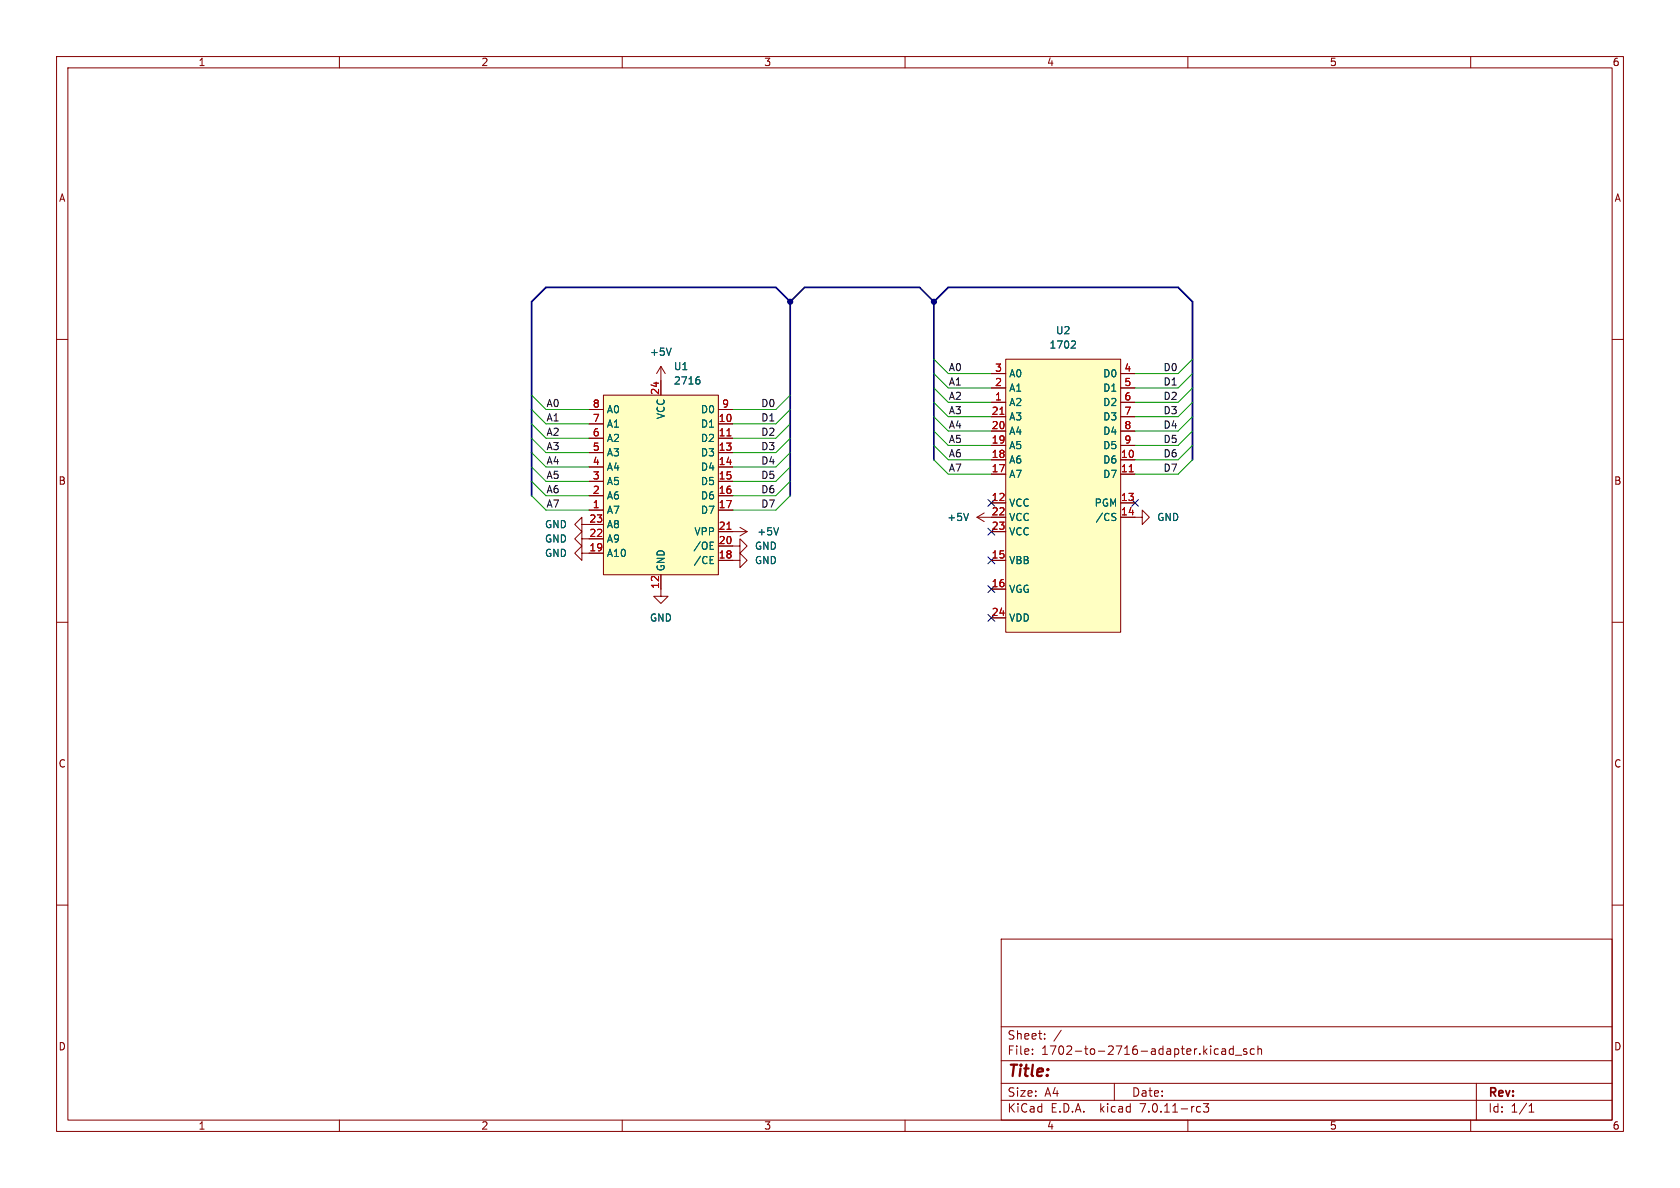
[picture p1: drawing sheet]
<svg xmlns="http://www.w3.org/2000/svg" width="297mm" height="210mm" viewBox="0 0 297 210" stroke-linecap="round" stroke-linejoin="round" font-family="sans-serif">
<g fill="none" stroke="#840000" stroke-width=".18">
<path d="M10 10h277v190h-277zM12 12h273v186h-273zM60 10v2M110 10v2M160 10v2M210 10v2M260 10v2M10 60h2M285 60h2M104.1 74.9h2.6M104.1 77.5h2.6M104.1 72.4h2.6"/>
<path d="M106.7 69.9h20.3v31.7h-20.3zM116.8 64.8l-.7 1.2M116.8 64.8v5.1M116.8 64.8l.8 1.2M127 74.9h2.5M127 77.5h2.5M127 72.4h2.5M175.3 71.1h2.5M175.3 78.7h2.5M175.3 68.6h2.5M175.3 76.2h2.5M175.3 73.7h2.5"/>
<path d="M175.3 66h2.5M177.8 63.5h20.3v48.3h-20.3zM198.1 71.1h2.6M198.1 78.7h2.6M198.1 68.6h2.6M198.1 76.2h2.6M198.1 73.7h2.6M198.1 66h2.6M102.9 95.3v-1.3l-1.3 1.3 1.3 1.2v-1.2h3.8M102.9 92.7v-1.3l-1.3 1.3 1.3 1.3v-1.3h3.8M102.9 97.8v-1.3l-1.3 1.3 1.3 1.3v-1.3h3.8M104.1 90.2h2.6"/>
<path d="M104.1 80h2.6M104.1 82.6h2.6M104.1 85.1h2.6M104.1 87.6h2.6M127 99.1h3.8v-1.3l1.3 1.3-1.3 1.2v-1.2M127 96.5h3.8v-1.2l1.3 1.2-1.3 1.3v-1.3M127 94h5.1M127 90.2h2.5M127 80h2.5M127 82.6h2.5M127 85.1h2.5M127 87.6h2.5"/>
<path d="M130.8 93.2l1.3 .8M132.1 94l-1.3 .7M172.7 91.4h5.1M172.7 91.4l1.3 .8M174 90.7l-1.3 .7M175.3 94h2.5M175.3 81.3h2.5M175.3 83.8h2.5M175.3 88.9h2.5M175.3 99.1h2.5M198.1 91.4h3.8v-1.2l1.3 1.2-1.3 1.3v-1.3M198.1 81.3h2.6"/>
<path d="M198.1 83.8h2.6M198.1 88.9h2.6M10 110h2M116.8 101.6v3.8h1.3l-1.3 1.3-1.2-1.3h1.2M175.3 104.1h2.5M175.3 109.2h2.5M285 110h2M10 160h2M285 160h2M177 166h108v32h-108zM60 198v2M110 198v2"/>
<path d="M160 198v2M177 194.5h108M177 191.5h108M177 187.5h108M177 181.5h108M182.5 186.3v.1M182.5 185.5v.1M184.7 183.6v.1M184.7 182.8v.1M187.6 182.1l-1.3 2M197 191.5v3M210 198v2"/>
<path d="M211.8 195.6l.4 .1M212.2 196.5l-.4 .1M212.7 195.1h1l-.5 .6 .4 .1v.7l-.2 .1h-.4l-.3-.1M214.7 186.3l.3 .1 .4-.1M215.4 185.5l-.4-.1-.3 .1M216 185.5h.6l.1 .9M216.7 185.8h-.5a.29 .29 0 0 0-.2 .3 .29 .29 0 0 0 .2 .3l.5-.1M218 185.5l-.4-.1-.3 .3v.4l.2 .2h.5M218 184.9v1.5M218.4 186.5h1.1M220.4 185.5l-.4-.1-.2 .2 .1 .2 .5 .2v.3h-.6M221.7 185.5l-.4-.1-.3 .3v.4l.2 .2h.5"/>
<path d="M222.4 185.5l.2-.1 .4 .1v.9M222.4 184.9v1.5M260 198v2M261 191.5v6.5M270.3 196.6h.9M270.3 195.5l.4-.4v1.5"/>
</g>
<g fill="none" stroke="#006464" stroke-width=".18">
<path d="M118.7 61.5l-.5 1.3M123.4 66.6h.2M123.5 67.1l.2 .2v.3l-.2 .3M189.9 60.3l.2 .2v.3l-.7 .7h.7M125.5 99h.5M125.5 99.6h.6M125.5 98.4h.6M125.5 97.1h.6M125.5 95.8h.6M137.6 93.3l-.4 1.3M171.2 90.7l-.4 1.3M196.8 90.7l.5 .1"/>
<path d="M197 91.4l.3 .3-.3 .3"/>
</g>
<g fill="#ffffc2" stroke="#ffffc2" stroke-width=".18">
<path d="M177.8 63.5h20.3v48.3h-20.3z"/>
<path d="M106.7 69.9h20.3v31.7h-20.3z"/>
</g>
<path d="M128.5 77.1h.7M176.8 73.2h.7M128.5 93.6h.7M199.6 83.4h.8" fill="none" stroke="#a90000" stroke-width=".18"/>
<path d="M139.7 53.3l-2.5-2.5h-40.7l-2.5 2.5v34.3M139.7 53.3v34.3M139.7 53.3l2.5-2.5h20.4l2.5 2.5M165.1 53.3l2.5-2.5h40.7l2.5 2.5v28M165.1 53.3v28" fill="none" stroke="#000084" stroke-width=".3"/>
<g fill="none" stroke="#009600" stroke-width=".18">
<path d="M94 77.5l2.5 2.5h7.6M94 72.4l2.5 2.5h7.6M94 69.9l2.5 2.5h7.6M94 74.9l2.5 2.6h7.6M139.7 77.5l-2.5 2.5h-7.7M139.7 72.4l-2.5 2.5h-7.7M139.7 69.9l-2.5 2.5h-7.7M139.7 74.9l-2.5 2.6h-7.7M165.1 76.2l2.5 2.5h7.7M165.1 78.7l2.5 2.6h7.7M165.1 71.1l2.5 2.6h7.7M165.1 73.7l2.5 2.5h7.7"/>
<path d="M165.1 68.6l2.5 2.5h7.7M165.1 66l2.5 2.6h7.7M165.1 63.5l2.5 2.5h7.7M210.8 76.2l-2.5 2.5h-7.6M210.8 78.7l-2.5 2.6h-7.6M210.8 71.1l-2.5 2.6h-7.6M210.8 73.7l-2.5 2.5h-7.6M210.8 68.6l-2.5 2.5h-7.6M210.8 66l-2.5 2.6h-7.6M210.8 63.5l-2.5 2.5h-7.6M94 80l2.5 2.6h7.6M94 87.6l2.5 2.6h7.6"/>
<path d="M94 82.6l2.5 2.5h7.6M94 85.1l2.5 2.5h7.6M139.7 80l-2.5 2.6h-7.7M139.7 87.6l-2.5 2.6h-7.7M139.7 82.6l-2.5 2.5h-7.7M139.7 85.1l-2.5 2.5h-7.7M165.1 81.3l2.5 2.5h7.7M210.8 81.3l-2.5 2.5h-7.6"/>
</g>
<path d="M174.7 98.5l1.2 1.2M174.7 88.3l1.2 1.2M174.7 93.4l1.2 1.2M175.9 98.5l-1.2 1.2M175.9 88.3l-1.2 1.2M175.9 93.4l-1.2 1.2M200.1 88.3l1.2 1.2M201.3 88.3l-1.2 1.2M174.7 103.5l1.2 1.2M174.7 108.6l1.2 1.2M175.9 103.5l-1.2 1.2M175.9 108.6l-1.2 1.2" fill="none" stroke="#000084" stroke-width=".18"/>
<g fill="#000084" stroke="#000084" stroke-width=".18">
<circle cx="165.1" cy="53.3" r=".46"/>
<circle cx="139.7" cy="53.3" r=".46"/>
</g>
<text font-size="2.8" fill="#840000" x="178" y="190.9">Title:</text>
<g font-size="2.1" fill="#840000">
<text x="178" y="184">Sheet:</text>
<text x="178" y="186.7">File:</text>
<text x="184.1" y="186.7">1702-to-2716-adapter.kicad_sch</text>
<text x="178" y="196.9">KiCad</text>
<text x="178" y="194.1">Size:</text>
<text x="184.7" y="194.1">A4</text>
<text x="185.7" y="196.9">E.D.A.</text>
<text x="194.6" y="196.9">kicad</text>
<text x="200" y="194.1">Date:</text>
<text x="201.8" y="196.9">7.0.11-rc3</text>
<text x="263" y="194.3">Rev:</text>
<text x="263" y="196.9">Id:</text>
<text x="267.1" y="196.9">1/1</text>
</g>
<g font-size="1.8" fill="#840000">
<text x="35" y="11.9">1</text>
<text x="85" y="11.9">2</text>
<text x="135" y="11.9">3</text>
<text x="185" y="11.9">4</text>
<text x="235" y="11.9">5</text>
<text x="285" y="11.9">6</text>
<text x="10.3" y="35.9">A</text>
<text x="285.3" y="35.9">A</text>
<text x="10.3" y="85.9">B</text>
<text x="285.3" y="85.9">B</text>
<text x="10.3" y="135.9">C</text>
<text x="285.3" y="135.9">C</text>
<text x="10.3" y="185.9">D</text>
<text x="285.3" y="185.9">D</text>
<text x="35" y="199.9">1</text>
<text x="85" y="199.9">2</text>
<text x="135" y="199.9">3</text>
<text x="185" y="199.9">4</text>
<text x="235" y="199.9">5</text>
<text x="285" y="199.9">6</text>
</g>
<g font-size="1.8" fill="#006464">
<text x="186.6" y="59.3">U2</text>
<text x="114.8" y="63.1">+5V</text>
<text x="119" y="65.6">U1</text>
<text x="185.4" y="61.8">1702</text>
<text x="119" y="68.2">2716</text>
<text x="178.3" y="72">A2</text>
<text x="178.3" y="69.4">A1</text>
<text x="178.3" y="66.9">A0</text>
<text x="194.9" y="66.9">D0</text>
<text x="194.9" y="69.4">D1</text>
<text x="194.9" y="72">D2</text>
<text x="107.2" y="75.8">A1</text>
<text x="107.2" y="73.3">A0</text>
<text x="117.7" y="74.2" transform="rotate(-90 117.7 74.2)">VCC</text>
<text x="123.8" y="75.8">D1</text>
<text x="123.8" y="73.3">D0</text>
<text x="178.3" y="77.1">A4</text>
<text x="178.3" y="74.5">A3</text>
<text x="194.9" y="74.5">D3</text>
<text x="194.9" y="77.1">D4</text>
<text x="107.2" y="83.4">A4</text>
<text x="107.2" y="80.9">A3</text>
<text x="107.2" y="78.3">A2</text>
<text x="123.8" y="78.3">D2</text>
<text x="123.8" y="80.9">D3</text>
<text x="123.8" y="83.4">D4</text>
<text x="178.3" y="82.1">A6</text>
<text x="178.3" y="79.6">A5</text>
<text x="194.9" y="82.1">D6</text>
<text x="194.9" y="79.6">D5</text>
<text x="107.2" y="88.5">A6</text>
<text x="107.2" y="86">A5</text>
<text x="123.8" y="86">D5</text>
<text x="123.8" y="88.5">D6</text>
<text x="178.3" y="89.8">VCC</text>
<text x="178.3" y="84.7">A7</text>
<text x="193.4" y="89.8">PGM</text>
<text x="194.9" y="84.7">D7</text>
<text x="96.2" y="93.6">GND</text>
<text x="107.2" y="91">A7</text>
<text x="107.2" y="93.6">A8</text>
<text x="122.7" y="94.8">VPP</text>
<text x="123.8" y="91">D7</text>
<text x="133.8" y="94.8">+5V</text>
<text x="167.4" y="92.3">+5V</text>
<text x="178.3" y="92.3">VCC</text>
<text x="178.3" y="94.8">VCC</text>
<text x="193.6" y="92.3">/CS</text>
<text x="204.5" y="92.3">GND</text>
<text x="96.2" y="96.1">GND</text>
<text x="96.2" y="98.7">GND</text>
<text x="107.2" y="98.7">A10</text>
<text x="107.2" y="96.1">A9</text>
<text x="117.7" y="101.1" transform="rotate(-90 117.7 101.1)">GND</text>
<text x="122.5" y="97.4">/OE</text>
<text x="122.5" y="99.9">/CE</text>
<text x="133.4" y="99.9">GND</text>
<text x="133.4" y="97.4">GND</text>
<text x="178.3" y="99.9">VBB</text>
<text x="178.3" y="105">VGG</text>
<text x="114.8" y="110.1">GND</text>
<text x="178.3" y="110.1">VDD</text>
</g>
<g font-size="1.8" fill="#0f0f0f">
<text x="167.6" y="65.7">A0</text>
<text x="205.6" y="65.7">D0</text>
<text x="167.6" y="70.8">A2</text>
<text x="167.6" y="68.2">A1</text>
<text x="205.6" y="70.8">D2</text>
<text x="205.6" y="68.2">D1</text>
<text x="96.5" y="74.6">A1</text>
<text x="96.5" y="72">A0</text>
<text x="96.5" y="77.1">A2</text>
<text x="134.5" y="72">D0</text>
<text x="134.5" y="74.6">D1</text>
<text x="134.5" y="77.1">D2</text>
<text x="167.6" y="75.9">A4</text>
<text x="167.6" y="73.3">A3</text>
<text x="205.6" y="75.9">D4</text>
<text x="205.6" y="73.3">D3</text>
<text x="96.5" y="79.7">A3</text>
<text x="96.5" y="82.2">A4</text>
<text x="134.5" y="79.7">D3</text>
<text x="134.5" y="82.2">D4</text>
<text x="167.6" y="83.5">A7</text>
<text x="167.6" y="78.4">A5</text>
<text x="167.6" y="80.9">A6</text>
<text x="205.6" y="83.5">D7</text>
<text x="205.6" y="80.9">D6</text>
<text x="205.6" y="78.4">D5</text>
<text x="96.5" y="89.8">A7</text>
<text x="96.5" y="84.7">A5</text>
<text x="96.5" y="87.3">A6</text>
<text x="134.5" y="87.3">D6</text>
<text x="134.5" y="89.8">D7</text>
<text x="134.5" y="84.7">D5</text>
</g>
<g font-size="1.8" fill="#a90000">
<text x="175.8" y="65.8">3</text>
<text x="198.7" y="65.8">4</text>
<text x="116.6" y="69.9" transform="rotate(-90 116.6 69.9)">24</text>
<text x="175.8" y="70.9">1</text>
<text x="175.8" y="68.3">2</text>
<text x="198.7" y="68.3">5</text>
<text x="198.7" y="70.9">6</text>
<text x="104.7" y="77.2">6</text>
<text x="104.7" y="74.7">7</text>
<text x="104.7" y="72.1">8</text>
<text x="127" y="74.7">10</text>
<text x="127" y="77.2">11</text>
<text x="127.6" y="72.1">9</text>
<text x="175.2" y="75.9">20</text>
<text x="175.2" y="73.4">21</text>
<text x="198.7" y="73.4">7</text>
<text x="198.7" y="75.9">8</text>
<text x="104.7" y="82.3">4</text>
<text x="104.7" y="79.8">5</text>
<text x="127" y="79.8">13</text>
<text x="127" y="82.3">14</text>
<text x="175.2" y="83.6">17</text>
<text x="175.2" y="81">18</text>
<text x="175.2" y="78.5">19</text>
<text x="198.1" y="81">10</text>
<text x="198.1" y="83.6">11</text>
<text x="198.7" y="78.5">9</text>
<text x="104.7" y="89.9">1</text>
<text x="104.7" y="87.4">2</text>
<text x="104.7" y="84.8">3</text>
<text x="127" y="84.8">15</text>
<text x="127" y="87.4">16</text>
<text x="127" y="89.9">17</text>
<text x="175.2" y="88.6">12</text>
<text x="198.1" y="88.6">13</text>
<text x="104.1" y="95">22</text>
<text x="104.1" y="92.5">23</text>
<text x="127" y="93.7">21</text>
<text x="175.2" y="91.2">22</text>
<text x="175.2" y="93.7">23</text>
<text x="198.1" y="91.2">14</text>
<text x="104.1" y="97.5">19</text>
<text x="127" y="98.8">18</text>
<text x="127" y="96.3">20</text>
<text x="175.2" y="98.8">15</text>
<text x="116.6" y="104.2" transform="rotate(-90 116.6 104.2)">12</text>
<text x="175.2" y="103.9">16</text>
<text x="175.2" y="109">24</text>
</g>
</svg>
